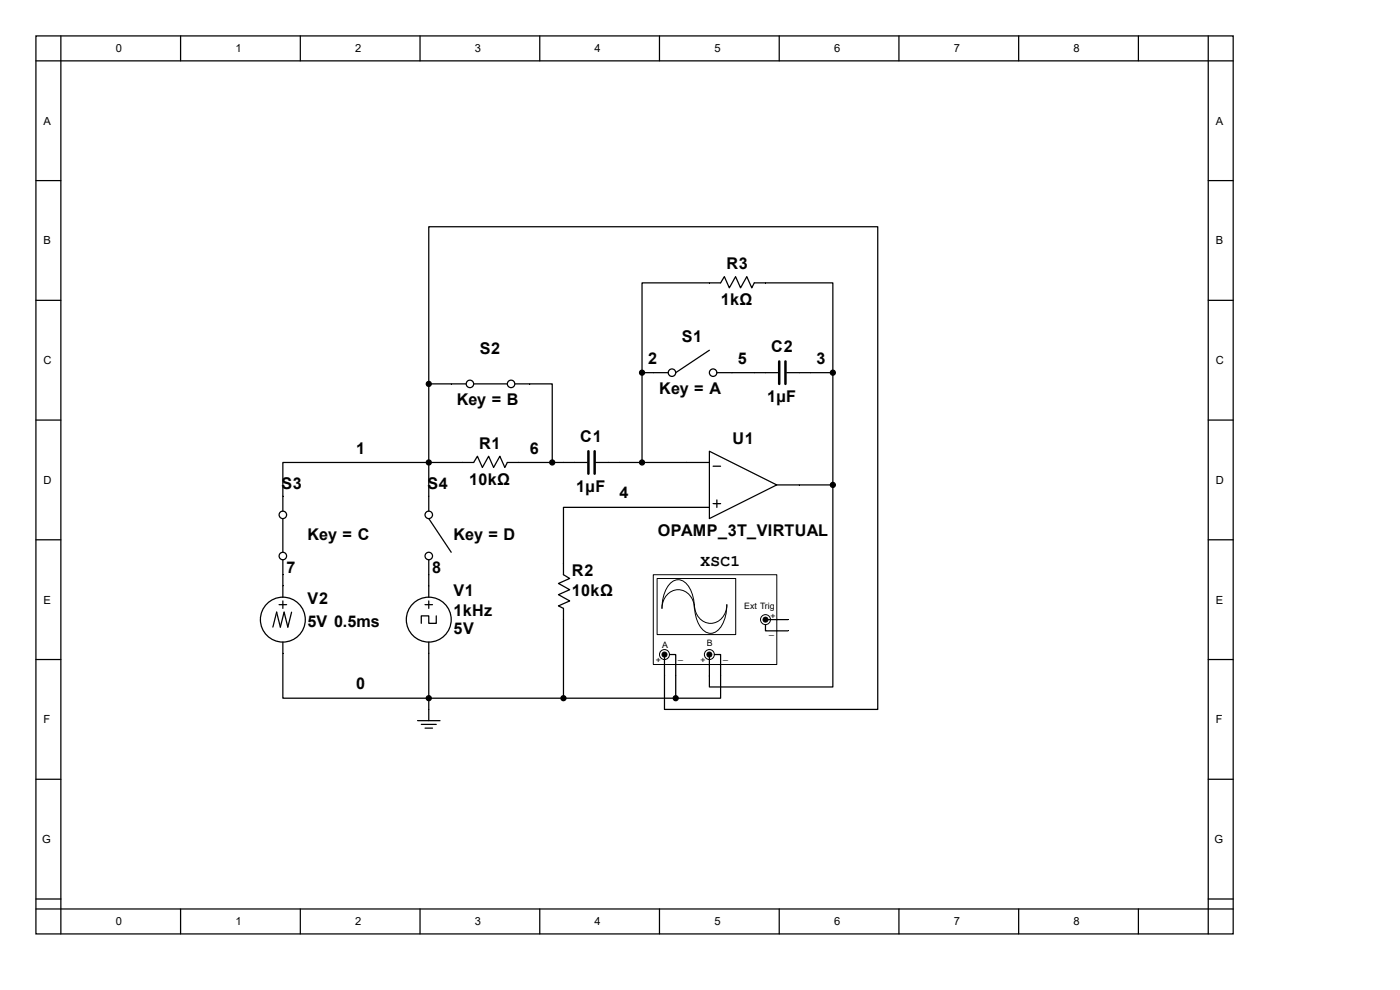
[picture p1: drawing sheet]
<svg xmlns="http://www.w3.org/2000/svg" width="297mm" height="210mm" viewBox="0 0 297 210" stroke-linecap="round" stroke-linejoin="round" font-family="sans-serif">
<g fill="none" stroke="#000" stroke-width=".26">
<path d="M7.6 7.6h254v190.5h-254zM7.6 12.9h254M12.9 7.6v190.5M38.3 7.6v5.3M63.7 7.6v5.3M89.1 7.6v5.3M114.5 7.6v5.3M139.9 7.6v5.3M165.3 7.6v5.3M190.7 7.6v5.3M216.1 7.6v5.3M241.5 7.6v5.3"/>
<path d="M256.3 7.6v190.5M7.6 38.3h5.3M256.3 38.3h5.3M7.6 63.7h5.3M138.6 79.1h3.2M150.5 74.3l-7.1 4.8M152.1 79.1h3.2M160 79.1h5M166.9 79.1h5M256.3 63.7h5.3M7.6 89.1h5.3M98.1 98.1h2.4l.8-1.3 1 2.4 1.4-2.4 1 2.4 1.3-2.4 1.1 2.4 .5-1.1h2.4"/>
<path d="M256.3 89.1h5.3M7.6 114.5h5.3M256.3 114.5h5.3M7.6 139.9h5.3M90.2 128.3h1.6M91 124.3v2.4M91 127.5v1.6M91 136.2v2.4M92.6 130.7v1.5h-1.6v-1.5h-1.6v1.5M256.3 139.9h5.3M88.6 152.9h4.7M89.4 153.7h3.2"/>
<path d="M90.2 154.5h1.6M91 150.5v2.4M7.6 165.3h5.3M256.3 165.3h5.3M7.6 190.7h5.3M7.6 192.8h254M38.3 192.8v5.3M63.7 192.8v5.3M89.1 192.8v5.3M114.5 192.8v5.3M139.9 192.8v5.3M165.3 192.8v5.3"/>
<path d="M190.7 192.8v5.3M216.1 192.8v5.3M241.5 192.8v5.3M256.3 190.7h5.3"/>
<circle cx="142.6" cy="79.1" r=".79"/>
<circle cx="151.3" cy="79.1" r=".79"/>
<circle cx="91" cy="131.4" r="4.8"/>
</g>
<path d="M165.3 76.7v4.7M166.6 76.7v4.7" fill="none" stroke="#000" stroke-width=".53"/>
<path d="M138.6 122h26.2v19h-26.2z" fill="#fff"/>
<path d="M138.6 121.9h26.2v19.1h-26.2z" fill="none" stroke="#000" stroke-width=".21"/>
<path d="M139.4 122.8h16.7v11.8h-16.7z" fill="#fff"/>
<path d="M139.4 122.7h16.7v11.9h-16.7zM142.1 123.8a2.35 2.35 0 0 1 4 .6 8.3 8.3 0 0 1 1.2 4.7 3.5 3.5 0 0 0-1.6-3.4 3.5 3.5 0 0 0-3.7 .1 4.1 4.1 0 0 0-1.6 3.3 7.8 7.8 0 0 1 1.7-5.3zM147.3 128.3a3.5 3.5 0 0 0 1.6 3.3 3.5 3.5 0 0 0 3.8 0 4.1 4.1 0 0 0 1.5-3.3 7.2 7.2 0 0 1-2.2 5.7 2.38 2.38 0 0 1-3.5-1.1 8.3 8.3 0 0 1-1.2-4.6z" fill="none" stroke="#000" stroke-width=".21"/>
<g fill="#fff" stroke="#000" stroke-width=".21">
<circle cx="150.5" cy="138.9" r="1.06"/>
<circle cx="141" cy="138.9" r="1.06"/>
<circle cx="162.4" cy="131.4" r="1.06"/>
</g>
<g fill="none" stroke="#000" stroke-width=".26">
<path d="M136.2 79.1v-19.1h16.7l.8-1.3 1 2.4 1.4-2.4 1 2.4 1.3-2.4 1.1 2.4 .5-1.1h16.7v19.1M136.2 79.1h2.4M136.2 79.1v19M155.3 79.1h4.7M171.9 79.1h4.8M176.7 79.1v23.8M91 81.4v-33.3h95.2v102.4h-45.2v-11.1M91 81.4v27M91 81.4h7.9M98.1 98.1h-38.1v10.3M100.5 81.4h7.1M109.2 81.4h8v16.7"/>
<path d="M110 98.1h14.6M126.4 98.1h24.1M150.5 95.7l14.3 7.2-14.3 7.1zM151.3 98.9h1.6M60 110v7.2M60 118.7v8M91 118.7v5.6M91 110l4.7 7.2M150.5 107.6h-31v14.3l1.4 .8-2.4 1.1 2.4 1.3-2.4 1.1 2.4 1.3-2.4 1 1 .6v19M151.3 106.8h1.6M152.1 106v1.6M164.8 102.9h11.9"/>
<path d="M176.7 102.9v42.8h-26.2v-6.8M59.2 128.3h1.6M60 136.2v11.9h83.4M60 127.5v1.6M61.9 129.9l-.8 3.1-.8-3.1-.8 3.1-.8-3.1-.8 3.1M91 138.6v11.9M142 138.9h1.4v9.2M151.6 138.9h1.3v9.2h-9.5M162.4 132.5v1.3h4.8M162.7 131.4h4.5"/>
<circle cx="99.7" cy="81.4" r=".79"/>
<circle cx="108.4" cy="81.4" r=".79"/>
<circle cx="60" cy="118" r=".79"/>
<circle cx="60" cy="109.2" r=".79"/>
<circle cx="91" cy="109.2" r=".79"/>
<circle cx="91" cy="118" r=".79"/>
<circle cx="60" cy="131.4" r="4.8"/>
</g>
<g fill="#000" stroke="#000" stroke-width=".21">
<circle cx="141" cy="138.9" r=".53"/>
<circle cx="150.5" cy="138.9" r=".53"/>
<circle cx="162.4" cy="131.4" r=".53"/>
</g>
<g fill="#000" stroke="#000" stroke-width=".26">
<circle cx="136.2" cy="79.1" r=".53"/>
<circle cx="176.7" cy="79.1" r=".53"/>
<circle cx="91" cy="98.1" r=".53"/>
<circle cx="91" cy="81.4" r=".53"/>
<circle cx="117.2" cy="98.1" r=".53"/>
<circle cx="136.2" cy="98.1" r=".53"/>
<circle cx="176.7" cy="102.9" r=".53"/>
<circle cx="91" cy="148.1" r=".53"/>
<circle cx="119.5" cy="148.1" r=".53"/>
<circle cx="143.4" cy="148.1" r=".53"/>
</g>
<path d="M124.8 95.7v4.8M126.2 95.7v4.8" fill="none" stroke="#000" stroke-width=".53"/>
<g font-size="3.4">
<text x="154.1" y="57.1">R3</text>
<text x="152.9" y="64.7">1kΩ</text>
<text x="101.8" y="75.1">S2</text>
<text x="137.5" y="77.2">2</text>
<text x="144.7" y="72.6">S1</text>
<text x="156.5" y="77.2">5</text>
<text x="163.6" y="74.8">C2</text>
<text x="173.2" y="77.2">3</text>
<text x="139.9" y="83.5">Key = A</text>
<text x="96.9" y="85.9">Key = B</text>
<text x="162.7" y="85.3">1µF</text>
<text x="101.6" y="95.2">R1</text>
<text x="123.1" y="93.8">C1</text>
<text x="155.4" y="94.1">U1</text>
<text x="75.6" y="96.2">1</text>
<text x="112.4" y="96.2">6</text>
<text x="59.7" y="103.6">S3</text>
<text x="90.7" y="103.6">S4</text>
<text x="99.5" y="102.8">10kΩ</text>
<text x="122.3" y="104.4">1µF</text>
<text x="131.4" y="105.7">4</text>
<text x="139.6" y="113.7">OPAMP_3T_VIRTUAL</text>
<text x="65.2" y="114.5">Key = C</text>
<text x="96.2" y="114.5">Key = D</text>
<text x="60.7" y="121.6">7</text>
<text x="91.7" y="121.6">8</text>
<text x="121.3" y="122.1">R2</text>
<text x="148.6" y="120">XSC1</text>
<text x="65.2" y="128.2">V2</text>
<text x="96.2" y="126.4">V1</text>
<text x="96.2" y="130.6">1kHz</text>
<text x="121.3" y="126.4">10kΩ</text>
<text x="65.2" y="133">5V 0.5ms</text>
<text x="96.2" y="134.5">5V</text>
<text x="75.6" y="146.2">0</text>
</g>
<g font-size="2.4">
<text x="24.6" y="11.1">0</text>
<text x="50" y="11.1">1</text>
<text x="75.4" y="11.1">2</text>
<text x="100.8" y="11.1">3</text>
<text x="126.2" y="11.1">4</text>
<text x="151.6" y="11.1">5</text>
<text x="177" y="11.1">6</text>
<text x="202.4" y="11.1">7</text>
<text x="227.8" y="11.1">8</text>
<text x="9.2" y="26.5">A</text>
<text x="257.9" y="26.5">A</text>
<text x="9.2" y="51.9">B</text>
<text x="257.9" y="51.9">B</text>
<text x="9.2" y="77.3">C</text>
<text x="257.9" y="77.3">C</text>
<text x="9.2" y="102.7">D</text>
<text x="257.9" y="102.7">D</text>
<text x="9.2" y="128.1">E</text>
<text x="257.9" y="128.1">E</text>
<text x="9.2" y="153.5">F</text>
<text x="257.9" y="153.5">F</text>
<text x="8.9" y="178.9">G</text>
<text x="257.6" y="178.9">G</text>
<text x="24.6" y="196.3">0</text>
<text x="50" y="196.3">1</text>
<text x="75.4" y="196.3">2</text>
<text x="100.8" y="196.3">3</text>
<text x="126.2" y="196.3">4</text>
<text x="151.6" y="196.3">5</text>
<text x="177" y="196.3">6</text>
<text x="202.4" y="196.3">7</text>
<text x="227.8" y="196.3">8</text>
</g>
<g font-size="1.9">
<text x="157.9" y="129.2">Ext Trig</text>
<text x="163.4" y="131.3">+</text>
<text x="140.5" y="137.4">A</text>
<text x="150" y="137.1">B</text>
<text x="163.2" y="134.5">_</text>
<text x="139.1" y="140.5">+</text>
<text x="143.9" y="139.7">_</text>
<text x="148.6" y="140.5">+</text>
<text x="153.4" y="139.7">_</text>
</g>
</svg>
